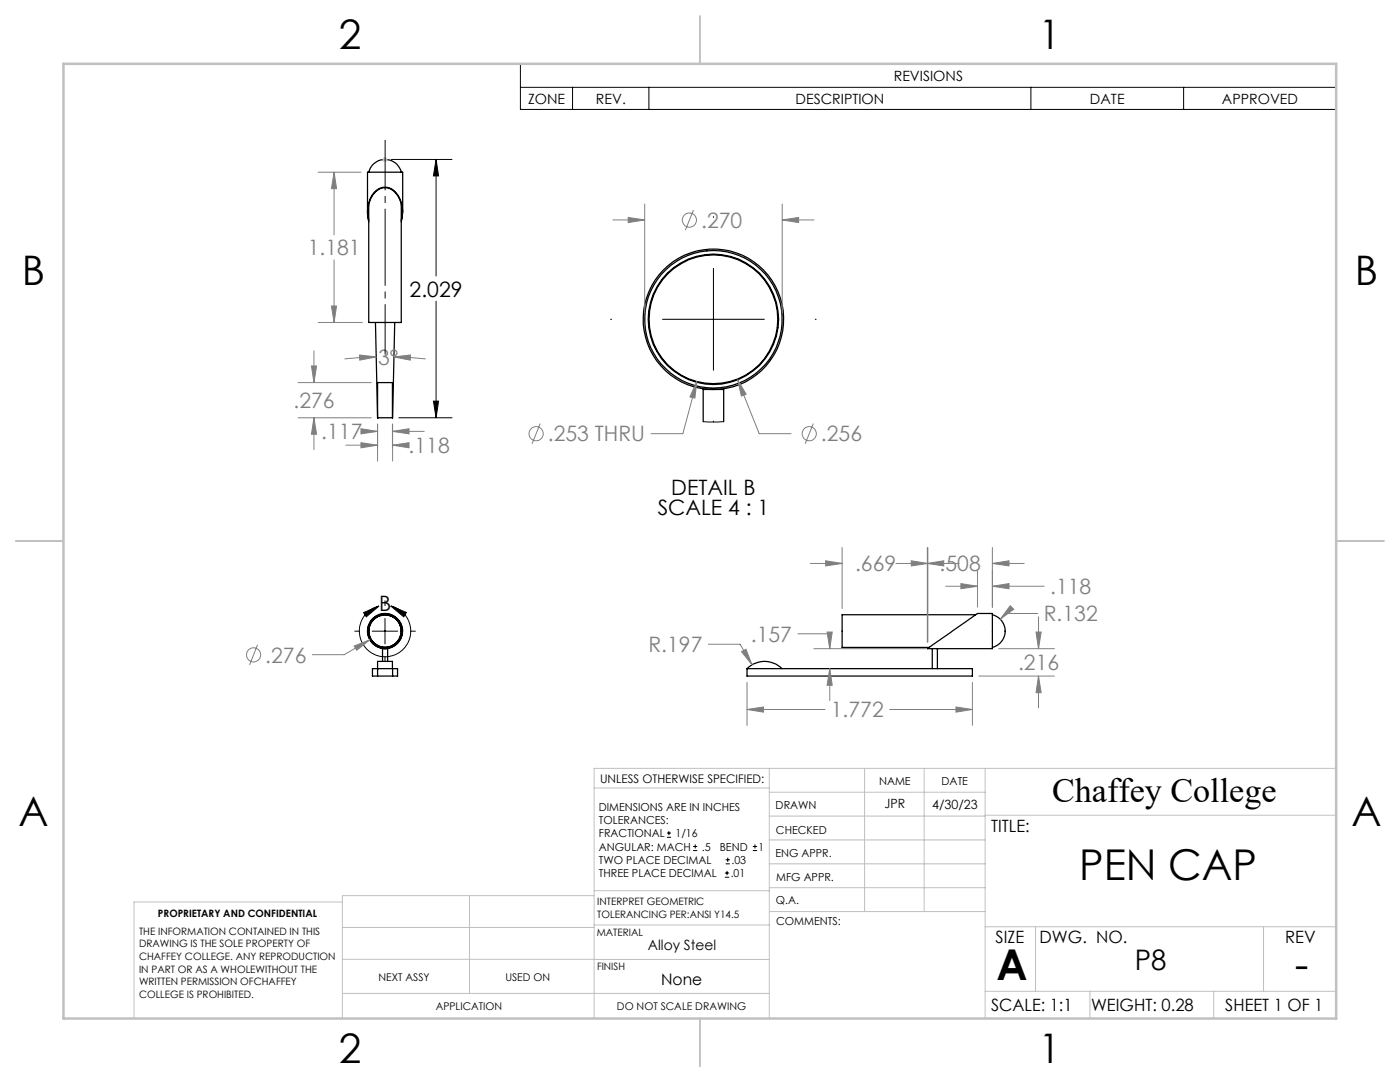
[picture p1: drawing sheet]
<svg xmlns="http://www.w3.org/2000/svg" width="279mm" height="216mm" viewBox="0 0 279 216" stroke-linecap="round" stroke-linejoin="round" font-family="sans-serif">
<g fill="none" stroke="#000" stroke-width=".25">
<path d="M73.6 34.4a3.3 3.3 0 0 1 3.2-2.6 3.3 3.3 0 0 1 3.3 2.6M73.3 42.4v-8h7.1v8M73.6 44.2a6 6 0 0 1 1.8-6.4 2.99 2.99 0 0 1 4.4 1.8 6.8 6.8 0 0 1 .3 4.6M73.6 43.9a5.7 5.7 0 0 1 2-6.1 2.75 2.75 0 0 1 3.8 1.4 6.4 6.4 0 0 1 .7 4.7M73.6 40.8v23.5h6.5v-23.5M74.9 64.3l.5 19.1M78.8 64.3l-.4 19.1M75.4 83.4v-7.1h2.9v7.1M75.4 83.4h.1M75.4 83.4h3M140.3 84.1v-6.4h4.1v6.4M74.3 133.4h5v1.5h-5z"/>
<path d="M75.4 133.4h.1M75.4 133.4v-1.4h2.9l.1 2.9M75.4 133.4v1.5M76.3 132v-2.6h1.1v2.6M149.1 133.4a4.9 4.9 0 0 1 7 0M149.1 133.4h45v1.5h-45zM185.1 129.4l10-7h2.9v7zM186.1 129.4v4M187.1 129.4v4M194.7 122.7h-26.6v6.5h17.3M198 122.7a3.4 3.4 0 0 1 2.6 3.2 3.4 3.4 0 0 1-2.6 3.3"/>
<circle cx="142.4" cy="63.7" r="13"/>
<circle cx="142.4" cy="63.7" r="12.9"/>
<circle cx="142.4" cy="63.7" r="14"/>
<circle cx="142.4" cy="63.7" r="13.7"/>
<circle cx="76.8" cy="125.9" r="3.4"/>
<circle cx="76.8" cy="125.9" r="3.2"/>
<circle cx="76.8" cy="125.9" r="3.5"/>
</g>
<g fill="none" stroke="#000" stroke-width=".2">
<path d="M103.9 12.7h162.8v9.1h-162.8zM103.9 17.4h162.8M114.3 17.4v4.4M129.5 17.4v4.4M205.7 17.4v4.4M236.2 17.4v4.4M78.1 31.8h12.1M87 31.8v23.3M87 31.8l.5 3.3h-1zM142.4 43.2v.2M142.4 53.6v20.3M87 60.1v23.3"/>
<path d="M121.8 63.7h.3M132.2 63.7h20.3M162.7 63.7h.2M79.6 83.4h10.6M86.5 80h1l-.5 3.4zM140.3 84.1h4.1M142.4 84v.2M76.8 119.9v1M70.8 125.9h1M72.6 122.2l3-1.3-2.5 2.2zM74.3 125.9h5.1M75.6 120.9a5.1 5.1 0 0 0-3 7.9 5.1 5.1 0 0 0 8.4 0 5.1 5.1 0 0 0-3-7.9"/>
<path d="M76.8 123.4v5.1M76.8 131v1M78 120.9l3.1 1.3-.5 .9zM81.9 125.9h1M133.1 167.1h.8M133.1 166.2h.8M133.5 165.8v.9M138.3 169.7h.8M138.3 168.9h.8M138.7 168.5v.8M144.7 175h.8M144.7 174.2h.8"/>
<path d="M144.8 172.4h.9M144.8 171.6h.9M145.1 173.8v.8M145.2 171.1v.9M150.2 169.7h.9M150.2 168.9h.9M150.7 168.5v.8"/>
</g>
<g fill="none" stroke="#808080" stroke-width=".2">
<path d="M63.5 34.4h8.6M66.7 34.4l.5 3.2h-1.1zM66.7 34.4v12.4M66.7 51.9v12.4M122.3 43.9h6.4M125.4 43.4l3.3 .5-3.3 .5zM128.7 40.7v21.7M138.4 41.9l-1.6 4M156.1 43.9l3.3-.5v1zM156.1 40.7v21.7M156.1 43.9h6.4M59.5 76.3h14.6"/>
<path d="M62.2 73h1l-.5 3.3zM62.7 70v6.3M63.5 64.3h8.8M66.1 61.1h1.1l-.5 3.2zM71.8 70.8l3.3 .4-3.3 .7zM75.1 71.2l-6.3 .4M78.6 71.2l3.3-.4v1.1zM78.6 71.2l6.3 .4M139.1 76.1l-.4 3.3-1-.2zM139.1 76.1l-2.8 10.4h-6.4M147.2 75.8l1.7 2.9-.9 .3zM147.2 75.8l4.3 10.7h6.4"/>
<path d="M59.5 83.4h14.6M62.7 83.4l.5 3.2h-1zM62.7 83.4v6.3M69 88.8h6.4M72 85.5l3.4 .6-3.4 .5zM72 88.3l3.4 .5-3.4 .6zM73.5 86.1h1.9M75.4 84.6v7.4M78.3 86.1l3.3-.6v1.1zM78.3 84.6l.1 7.4M78.3 86.1h6.4M78.4 88.8l3.2-.5v1.1z"/>
<path d="M78.4 88.8h2M107.8 84.5l-1.6 4M162.3 84.5l-1.6 4M161.7 112.4h6.4M164.8 111.9l3.3 .5-3.3 .5zM168.1 109.3v12.1M178.8 112.4h12.6M181.9 111.9l3.3 .5-3.3 .5zM185.1 112.4l3.2-.5v1zM185.1 109.3v18.9M185.2 109.3v18.8M188.7 117h6.4"/>
<path d="M191.8 116.5l3.3 .5-3.3 .5zM195.1 113.8v7.3M198 117l3.4-.5v1zM198 112.4l3.4-.5v1zM198 112.4h6.4M198 109.3v11.8M198 117h10.4M51.4 128.7l-1.6 4M70.7 128.9l3.1-1.2-2.6 2.1zM73.8 127.7l-5.1 2.9h-6.4M141.4 128.6h6.3l2.4 4M148 130l.9-.5 1.2 3.1z"/>
<path d="M149.1 136.2v8.5M159.2 126.5h6.4v2.9M162.4 129.4h22.4M165.1 126.1h1l-.5 3.3zM165.6 133.4l.5 3.3h-1zM165.6 133.4v6.4M194.1 136.2v8.5M195.3 134.9h15.1M199.3 129.4h11.1M201.6 120.9l.7 .7-2.7 1.9zM206.8 126.1h1l-.5 3.3zM207.1 122.4h-6.3l-1.2 1.1"/>
<path d="M207.3 134.9l.5 3.3h-1zM207.3 123.1v6.3M207.3 134.9v6.4M149.1 141.6l3.3-.5v1zM149.1 141.6h15.5M177.6 141.6h16.5M190.8 141.1l3.3 .5-3.3 .5z"/>
<circle cx="137.6" cy="43.9" r="1.42"/>
<circle cx="107" cy="86.5" r="1.41"/>
<circle cx="161.5" cy="86.5" r="1.41"/>
<circle cx="50.6" cy="130.7" r="1.41"/>
</g>
<g fill="none" stroke="#c0c0c0" stroke-width=".2">
<path d="M76.3 31.8h1M76.5 31.5l.7 .7M76.8 31.3v1M77.2 31.5l-.7 .7M118.6 157.2h34.9M153.5 153.3v49.9M153.5 158.1h43.1M172.5 153.3v28.6M184.4 153.3v28.6M196.6 153.3v49.9M266.7 153.3h-148.1v49.9M68.3 180h-41.6v23.2"/>
<path d="M93.7 178.7v19.5M118.6 178.7h-50.3v24.5M118.6 177.7h35M153.5 167.6h43.1M153.5 162.8h43.1M153.5 172.4h43.1M153.5 177.1h43.1M196.6 162.7h70.1M68.3 198.2h85.2M68.3 191.4l85.2 .1M68.3 185.1h50.3M118.6 184.6h35"/>
<path d="M153.6 181.9h43M196.6 197.8h70.1M196.6 184.9h70.1M206.7 184.9v12.9M217.5 197.8v5.4M242.2 197.8v5.4M252.2 184.9v12.9"/>
</g>
<path d="M76.9 28v42.7" fill="none" stroke="#000" stroke-width=".2" stroke-dasharray="15.2 1.3 1.3 1.3" stroke-dashoffset="5.3"/>
<path d="M139.7 3.2v9.5M3.1 107.9h9.6M266.7 107.9h9.5M139.7 203.2v9.6" fill="none" stroke="#c0c0c0" stroke-width=".25"/>
<path d="M12.7 12.7h254v190.5h-254z" fill="none" stroke="#c0c0c0" stroke-width=".5"/>
<g fill="#000">
<path d="M87 31.8l.5 3.3h-1zM86.5 80h1l-.5 3.4z"/>
<path d="M72.6 122.2l3-1.3-2.5 2.2zM78 120.9l3.1 1.3-.5 .9z"/>
</g>
<path d="M70.7 128.9l.5 .9 2.6-2.1zM72 85.5l3.4 .6-3.4 .5zM78.3 86.1l3.3-.6v1.1zM78.6 71.2l3.3-.4v1.1zM71.8 70.8l3.3 .4-3.3 .7zM72 88.3l3.4 .5-3.4 .6zM78.4 88.8l3.2-.5v1.1zM66.7 34.4l.5 3.2h-1.1zM66.1 61.1h1.1l-.5 3.2zM62.2 73h1l-.5 3.3zM62.7 83.4l.5 3.2h-1zM149.1 141.6l3.3-.5v1zM190.8 141.1l3.3 .5-3.3 .5zM206.8 126.1h1l-.5 3.3zM207.3 134.9l.5 3.3h-1zM165.1 126.1h1l-.5 3.3zM165.6 133.4l.5 3.3h-1zM148 130l2.1 2.6-1.2-3.1zM164.8 111.9l3.3 .5-3.3 .5zM185.1 112.4l3.2-.5v1zM198 117l3.4-.5v1zM191.8 116.5l3.3 .5-3.3 .5zM198 112.4l3.4-.5v1zM181.9 111.9l3.3 .5-3.3 .5zM201.6 120.9l-2 2.6 2.7-1.9zM125.4 43.4l3.3 .5-3.3 .5zM156.1 43.9l3.3-.5v1zM139.1 76.1l-1.4 3.1 1 .2zM147.2 75.8l.8 3.2 .9-.3z" fill="#808080"/>
<g font-size="8.5">
<text x="215.4" y="175.5">PEN CAP</text>
<text x="198.9" y="195.5">A</text>
<text x="258.4" y="195.4">-</text>
</g>
<g font-size="8.1">
<text x="67.6" y="9.7">2</text>
<text x="207.3" y="9.7">1</text>
<text x="4.4" y="57">B</text>
<text x="270.4" y="57">B</text>
<text x="3.7" y="164.9">A</text>
<text x="269.7" y="164.9">A</text>
<text x="67.6" y="212.2">2</text>
<text x="207.3" y="212.2">1</text>
</g>
<text font-size="6.9" x="210" y="160.1">Chaffey College</text>
<text font-size="5.6" x="226.5" y="193.5">P8</text>
<g font-size="4.2" fill="#808080">
<text x="139.9" y="45.4">.270</text>
<text x="61.4" y="50.9">1.181</text>
<text x="75.5" y="72.8">3°</text>
<text x="58.6" y="81.4">.276</text>
<text x="64.1" y="87.6">.117</text>
<text x="109.3" y="88.1">.253 THRU</text>
<text x="163.8" y="88.1">.256</text>
<text x="81.6" y="90.4">.118</text>
<text x="170.6" y="114">.669</text>
<text x="187.5" y="114">.508</text>
<text x="209.6" y="118.6">.118</text>
<text x="208.3" y="124">R.132</text>
<text x="129.4" y="130.1">R.197</text>
<text x="149.9" y="128.1">.157</text>
<text x="53" y="132.2">.276</text>
<text x="203.2" y="133.8">.216</text>
<text x="165.8" y="143.2">1.772</text>
</g>
<g font-size="4.2">
<text x="81.8" y="59.2">2.029</text>
<text x="134" y="98.7">DETAIL B</text>
<text x="131.3" y="102.9">SCALE 4 : 1</text>
<text x="75.7" y="122">B</text>
</g>
<g font-size="3.4">
<text x="197.8" y="166">TITLE:</text>
<text x="198.7" y="188.1">SIZE</text>
<text x="207.5" y="188.1">DWG. NO.</text>
<text x="256.5" y="188.2">REV</text>
<text x="197.8" y="201.8">SCALE: 1:1</text>
<text x="217.7" y="201.8">WEIGHT: 0.28</text>
<text x="244.5" y="201.7">SHEET 1 OF 1</text>
</g>
<text font-size="3.2" x="132" y="196.6">None</text>
<g font-size="2.8">
<text x="178.4" y="16.1">REVISIONS</text>
<text x="105.4" y="20.7">ZONE</text>
<text x="118.9" y="20.7">REV.</text>
<text x="158.8" y="20.7">DESCRIPTION</text>
<text x="217.5" y="20.7">DATE</text>
<text x="243.9" y="20.7">APPROVED</text>
<text x="129.3" y="189.5">Alloy Steel</text>
</g>
<g font-size="2.5">
<text x="176.5" y="161.3">JPR</text>
<text x="186" y="161.4">4/30/23</text>
</g>
<text font-size="2.4" x="119.8" y="156.2">UNLESS OTHERWISE SPECIFIED:</text>
<g font-size="2.2">
<text x="119.5" y="161.8">DIMENSIONS ARE IN INCHES</text>
<text x="154.8" y="161.4">DRAWN</text>
<text x="175.4" y="156.6">NAME</text>
<text x="187.9" y="156.7">DATE</text>
<text x="119.5" y="164.4">TOLERANCES:</text>
<text x="119.5" y="167.1">FRACTIONAL</text>
<text x="134.8" y="167.1">1/16</text>
<text x="154.9" y="166.3">CHECKED</text>
<text x="119.5" y="172.4">TWO PLACE DECIMAL</text>
<text x="119.5" y="169.7">ANGULAR: MACH</text>
<text x="140.1" y="169.7">.5</text>
<text x="143.6" y="169.7">BEND</text>
<text x="146" y="172.4">.03</text>
<text x="151.4" y="169.7">1</text>
<text x="154.8" y="171">ENG APPR.</text>
<text x="119.5" y="175">THREE PLACE DECIMAL</text>
<text x="145.8" y="175">.01</text>
<text x="154.9" y="175.7">MFG APPR.</text>
<text x="154.9" y="180.4">Q.A.</text>
<text x="154.9" y="184.6">COMMENTS:</text>
</g>
<g font-size="2.1">
<text x="75.5" y="195.7">NEXT ASSY</text>
<text x="100.9" y="195.7">USED ON</text>
<text x="86.9" y="201.5">APPLICATION</text>
<text x="123.1" y="201.6">DO NOT SCALE DRAWING</text>
</g>
<g font-size="2">
<text x="31.5" y="182.9">PROPRIETARY AND CONFIDENTIAL</text>
<text x="119.2" y="180.6">INTERPRET GEOMETRIC</text>
<text x="119.2" y="183.1">TOLERANCING PER:ANSI Y14.5</text>
<text x="27.8" y="186.5">THE INFORMATION CONTAINED IN THIS</text>
<text x="27.8" y="189">DRAWING IS THE SOLE PROPERTY OF</text>
<text x="27.8" y="191.6">CHAFFEY COLLEGE. ANY REPRODUCTION</text>
<text x="119.1" y="186.7">MATERIAL</text>
<text x="27.8" y="194.1">IN PART OR AS A WHOLEWITHOUT THE</text>
<text x="27.8" y="196.6">WRITTEN PERMISSION OFCHAFFEY</text>
<text x="119.1" y="193.5">FINISH</text>
<text x="27.8" y="199.1">COLLEGE IS PROHIBITED.</text>
</g>
</svg>
